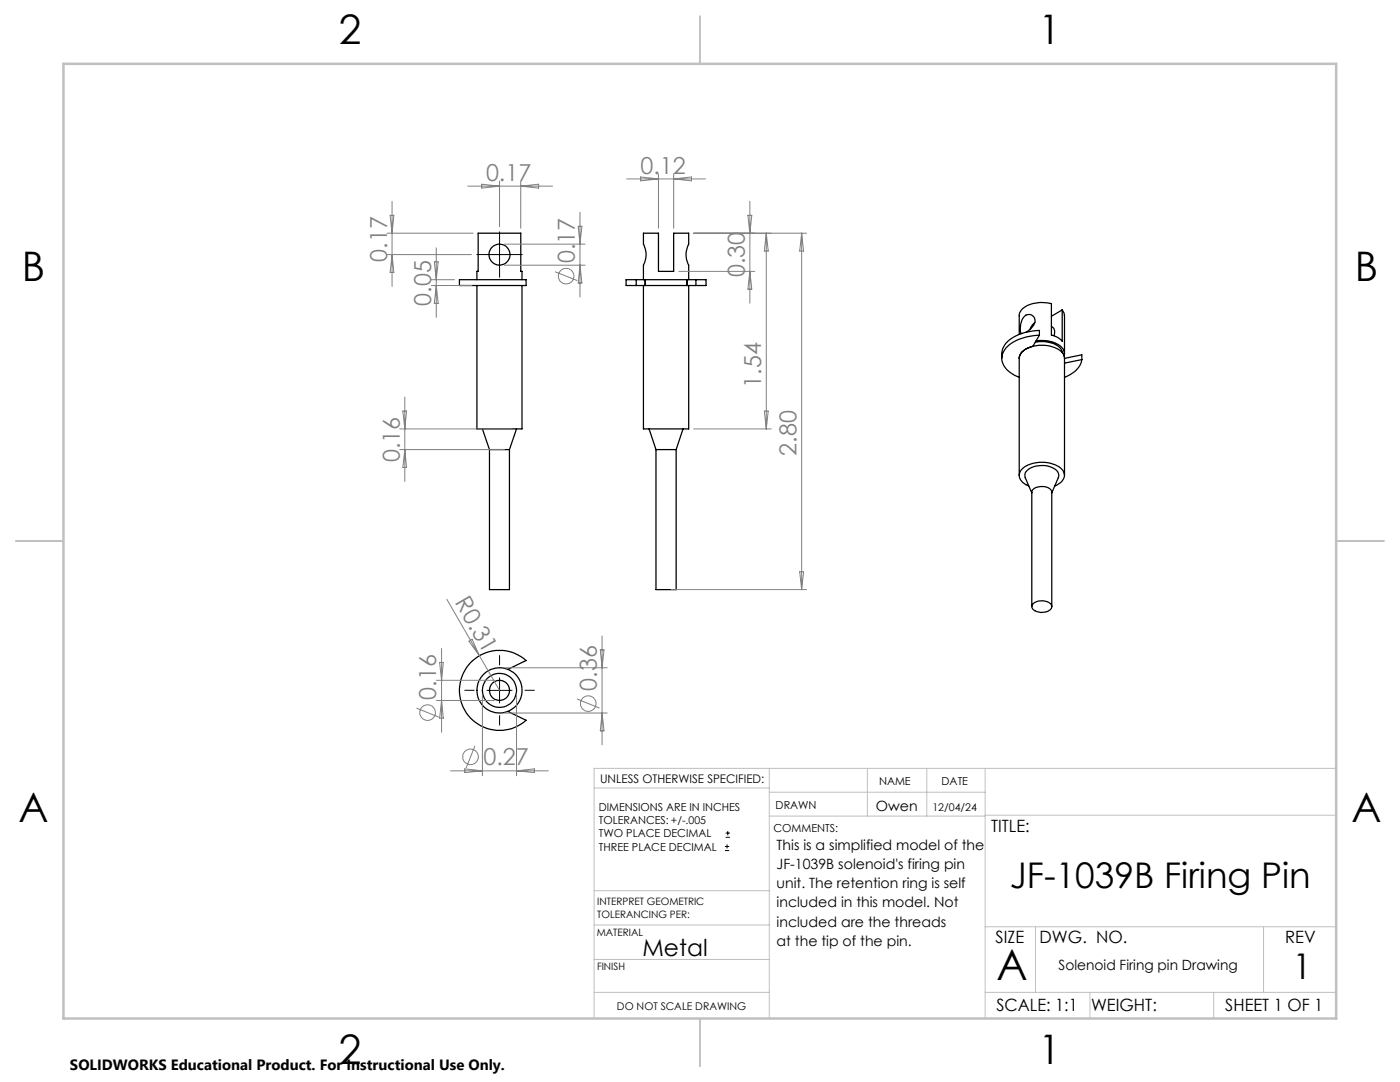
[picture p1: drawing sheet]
<svg xmlns="http://www.w3.org/2000/svg" width="279mm" height="216mm" viewBox="0 0 279 216" stroke-linecap="round" stroke-linejoin="round" font-family="sans-serif">
<g fill="none" stroke="#000" stroke-width=".25">
<path d="M91.7 55.8h13.3v1.2h-13.3zM95.2 57v28.6h9v-28.6M95.2 55.8v-1.6h.2v-7.7h8.5v7.7h.3v1.6M127 55.8h-2v1.2h2M127 55.8v1.2M127 55.8h1.7M127 57h1.7M128.4 57v28.6h9v-28.6M128.4 55.8v-2.9a4.4 4.4 0 0 0 0-4.2v-2.2h3v7.7h3v-7.7h3v2.2a4.4 4.4 0 0 0 0 4.2v2.9M128.7 57h8.4M128.7 55.8h8.4M128.7 55.8v1.2"/>
<path d="M128.8 55.8v1.2M137.1 55.8v1.2M137.1 55.8h1.8M137.1 57h1.8M138.9 55.8h2v1.2h-2M138.9 55.8v1.2M203.4 71.5a2.84 2.84 0 0 1 2.6-2.4 6.2 6.2 0 0 1 6.1 1.3l.3 1.1M203.4 71.5v23.4M204.8 66.3a3.3 3.3 0 0 0 1.8-2.5 1.31 1.31 0 0 0-1.3-1.1 1.31 1.31 0 0 0-1.3 1.1l-.1 .3a2.81 2.81 0 0 0 0 2.4M206.5 64.3l-.5 .6-.4 .8M206.6 68.3a5.9 5.9 0 0 1 5 1.2l.5 .9M206.8 68a6 6 0 0 1 5.3 1.5l.3 .8-.1 .7"/>
<path d="M207.4 66.9a8.8 8.8 0 0 0-6.9 2.9 3.3 3.3 0 0 0 1.5 4.8l1.4 .7M207.4 66.9l-1.3 2.2a3.1 3.1 0 0 0-2.7 2.4M207.4 66.9v-1a8.8 8.8 0 0 0-6.9 2.9l-.5 1.1-.1 1.6M209.8 65.2a1.29 1.29 0 0 1 .6 1.8M212 61.8l.4 1.2v7.6M212 61.8v6.3a3.9 3.9 0 0 0-2.2-1.2v-6.3a6.4 6.4 0 0 0-6 1.3l-.4 .8v4M212 61.8l-2.2 1.3M212.4 71.5v23.4M212.4 71.5l3.5-.7v1M215.9 71.8a4.8 4.8 0 0 1-3.5 3.5M215.9 71.8l-3.5 .7M96.3 85.6l1.4 4.1"/>
<path d="M97.7 89.7h4M97.7 89.7v28h4v-28M103.1 85.6l-1.4 4.1M129.5 85.6l1.4 4.1M130.9 89.7h4M130.9 89.7v28h4v-28M136.3 85.6l-1.4 4.1M205.3 97a2.18 2.18 0 0 1-1.7-2.9 5.4 5.4 0 0 1 5.2-1.8 4.3 4.3 0 0 1 3.5 2 2.18 2.18 0 0 1-1.4 2.5l-.4 .2M205.9 98.4l-1.3-3.1a1.62 1.62 0 0 1 1.3-2 4.6 4.6 0 0 1 5.2 .9l.2 .9-1.4 3.3M101.4 133.6l3.6-1.8a8 8 0 0 0-11.1 .4 8 8 0 0 0 0 11.1 8 8 0 0 0 11.1 .4l-3.6-1.7M205.9 121v-22.8a1.78 1.78 0 0 1 2.1-1.1 1.61 1.61 0 0 1 1.9 1.1v22.8M206.2 120.5a2.66 2.66 0 0 1 3.7 .3 1.34 1.34 0 0 1-1.6 1.4 1.94 1.94 0 0 1-2.4-1.2z"/>
<circle cx="99.7" cy="50.8" r="2.09"/>
<circle cx="99.7" cy="137.8" r="3.4"/>
<circle cx="99.7" cy="137.8" r="2"/>
<circle cx="99.7" cy="137.7" r="4.5"/>
</g>
<g fill="none" stroke="#808080" stroke-width=".2">
<path d="M93.3 37.1h17M96.1 36.8l3.6 .3-3.6 .4zM99.7 36.1v9.1M103.9 36.1v9.4M103.9 37.1l3.6-.3v.7zM125.1 35.7h15.7M127.8 35.3l3.6 .4-3.6 .4zM131.4 34.7v10.8M134.4 34.7v10.8M134.4 35.7l3.6-.4v.8zM77.2 50.8h16.9M77.2 46.5h17.2"/>
<path d="M77.9 43h.7l-.4 3.5zM78.2 40.2v16.9M78.2 50.8l.4 3.6h-.7zM86.1 57h8.1M86.1 55.8h4.6M86.7 52.2h.8l-.4 3.6zM87.1 49.5v13.8M87.1 57l.4 3.5h-.8zM100.7 48.7h16.1M100.7 52.9h16.1M110.8 54.2l4.4 1.8M115.4 45.2h.7l-.4 3.5z"/>
<path d="M115.7 42.4v16.9M115.7 52.9l.4 3.6h-.7zM135.5 54.2h15.1M138.4 46.5h22.6M149.3 43h.7l-.4 3.5zM149.6 40.2v20.3M149.6 54.2l.4 3.5h-.7zM152.9 46.5v39.1M152.9 46.5l.4 3.6h-.8zM160 46.5l.4 3.6h-.8zM160 46.5v71.2M80.8 79.2v16.9"/>
<path d="M79.8 89.7h20.9M79.8 85.6h22.3M80.4 82h.7l-.3 3.6zM80.8 89.7l.3 3.6h-.7zM138.4 85.6h15.5M152.5 82h.8l-.4 3.6zM89.2 119.6l6.5 11.2M133.9 117.7h27.1M159.6 114.1h.8l-.4 3.6zM87.1 135.7h11.6M87.1 139.8h11.6M87.7 132.2h.8l-.4 3.5z"/>
<path d="M88.1 129.4v16.7M88.1 139.8l.4 3.5h-.8zM93.6 128l.6-.4 1.5 3.2zM95.7 130.8l4 7M96.3 138.7v16.1M100.7 133.2h20.5M103.1 138.7v16.1M115.2 139.5l4.4 1.8M119.8 129.7h.7l-.3 3.5zM120.2 126.9v21.7M83.1 141.3l4.5 1.8M89.9 153.8h19.5"/>
<path d="M92.7 153.4l3.6 .4-3.6 .4zM94.8 148.8l-1.8 4.4M100.7 142.3h20.5M103.1 153.8l3.5-.4v.8zM120.2 142.3l.3 3.5h-.7z"/>
<circle cx="113" cy="55.1" r="1.55"/>
<circle cx="85.3" cy="142.2" r="1.55"/>
<circle cx="93.9" cy="151" r="1.55"/>
<circle cx="117.4" cy="140.4" r="1.55"/>
</g>
<path d="M97.2 50.8h5M99.7 48.3v5M97.2 137.8h5M99.7 135.3v5M144.7 169.7h.8M144.7 168.9h.8M144.8 167.1h.9M144.8 166.2h.9M145.1 168.5v.8M145.2 165.8v.9" fill="none" stroke="#000" stroke-width=".2"/>
<path d="M97.2 50.8h-2.1M99.7 48.3v-2.1M99.7 53.3v2.1M102.2 50.8h2.1M94.7 137.7h-2M99.7 132.7v-2M104.7 137.7h2M99.7 142.7v2" fill="none" stroke="#000" stroke-width=".2" stroke-dasharray="15.2 1.3 1.3 1.3" stroke-linecap="butt"/>
<g fill="none" stroke="#c0c0c0" stroke-width=".2">
<path d="M118.6 157.2h34.9M153.5 153.3v49.9M153.5 158.1h43.1M173.1 153.3v9.5M185 153.3v9.5M196.6 153.3v49.9M266.7 153.3h-148.1v49.9M118.6 177.7h35M153.5 162.8h43.1M196.6 162.7h70.1M118.6 198h34.9M118.6 191.5h34.9"/>
<path d="M118.6 184.6h35M196.6 198h70.1M196.6 184.9h70.1M206.7 184.9v13.1M217.5 198v5.2M242.2 198v5.2M252.2 184.9v13.1"/>
</g>
<path d="M139.7 3.2v9.5M3.1 107.9h9.6M266.7 107.9h9.5M139.7 203.2v9.6" fill="none" stroke="#c0c0c0" stroke-width=".25"/>
<path d="M12.7 12.7h254v190.5h-254z" fill="none" stroke="#c0c0c0" stroke-width=".5"/>
<text font-size="8.5" x="198.9" y="195.5">A</text>
<g font-size="8.1">
<text x="67.6" y="8.9">2</text>
<text x="207.3" y="8.9">1</text>
<text x="4.4" y="56.1">B</text>
<text x="270.4" y="56.1">B</text>
<text x="3.7" y="164.1">A</text>
<text x="269.7" y="164.1">A</text>
<text x="67.6" y="212.4">2</text>
<text x="207.3" y="212.4">1</text>
</g>
<g font-size="7.1">
<text x="201.5" y="177.3">JF-1039B Firing Pin</text>
<text x="258" y="195.4">1</text>
</g>
<g font-size="4.7" fill="#808080">
<text x="127.8" y="34.7">0.12</text>
<text x="97" y="36.1">0.17</text>
<text x="77.2" y="52.2" transform="rotate(-90 77.2 52.2)">0.17</text>
<text x="114.7" y="52.5" transform="rotate(-90 114.7 52.5)">0.17</text>
<text x="148.7" y="55.3" transform="rotate(-90 148.7 55.3)">0.30</text>
<text x="86.1" y="61" transform="rotate(-90 86.1 61)">0.05</text>
<text x="151.9" y="77.4" transform="rotate(-90 151.9 77.4)">1.54</text>
<text x="79.8" y="92.2" transform="rotate(-90 79.8 92.2)">0.16</text>
<text x="159" y="90.9" transform="rotate(-90 159 90.9)">2.80</text>
<text x="90.7" y="120.2" transform="rotate(60 90.7 120.2)">R0.31</text>
<text x="119.1" y="137.8" transform="rotate(-90 119.1 137.8)">0.36</text>
<text x="87.1" y="139.6" transform="rotate(-90 87.1 139.6)">0.16</text>
<text x="96.5" y="152.7">0.27</text>
</g>
<text font-size="4.7" x="128.2" y="190.7">Metal</text>
<g font-size="3.4">
<text x="197.8" y="166">TITLE:</text>
<text x="198.7" y="188.1">SIZE</text>
<text x="207.5" y="188.1">DWG. NO.</text>
<text x="256.5" y="188.2">REV</text>
<text x="198.8" y="201.7">SCALE: 1:1</text>
<text x="217.7" y="201.8">WEIGHT:</text>
<text x="244.5" y="201.7">SHEET 1 OF 1</text>
</g>
<text font-size="3" x="14" y="213.5">SOLIDWORKS Educational Product. For Instructional Use Only.</text>
<g font-size="2.8">
<text x="174.8" y="161.8">Owen</text>
<text x="155" y="169.6">This is a simplified model of the</text>
<text x="155" y="173.4">JF-1039B solenoid's firing pin</text>
<text x="155" y="177.3">unit. The retention ring is self</text>
<text x="155" y="181.1">included in this model. Not</text>
<text x="155" y="184.9">included are the threads</text>
<text x="155" y="188.7">at the tip of the pin.</text>
<text x="211.3" y="193.5">Solenoid Firing pin Drawing</text>
</g>
<text font-size="2.4" x="119.8" y="156.2">UNLESS OTHERWISE SPECIFIED:</text>
<g font-size="2.2">
<text x="119.5" y="161.8">DIMENSIONS ARE IN INCHES</text>
<text x="154.8" y="161.4">DRAWN</text>
<text x="175.4" y="156.6">NAME</text>
<text x="187.9" y="156.7">DATE</text>
<text x="119.5" y="164.4">TOLERANCES: +/-.005</text>
<text x="119.5" y="167.1">TWO PLACE DECIMAL</text>
<text x="154.4" y="166.1">COMMENTS:</text>
<text x="119.5" y="169.7">THREE PLACE DECIMAL</text>
</g>
<g font-size="2.1">
<text x="186.1" y="161.8">12/04/24</text>
<text x="123.1" y="201.6">DO NOT SCALE DRAWING</text>
</g>
<g font-size="2">
<text x="119.2" y="180.6">INTERPRET GEOMETRIC</text>
<text x="119.2" y="183.1">TOLERANCING PER:</text>
<text x="119.1" y="186.7">MATERIAL</text>
<text x="119.1" y="193.5">FINISH</text>
</g>
</svg>
